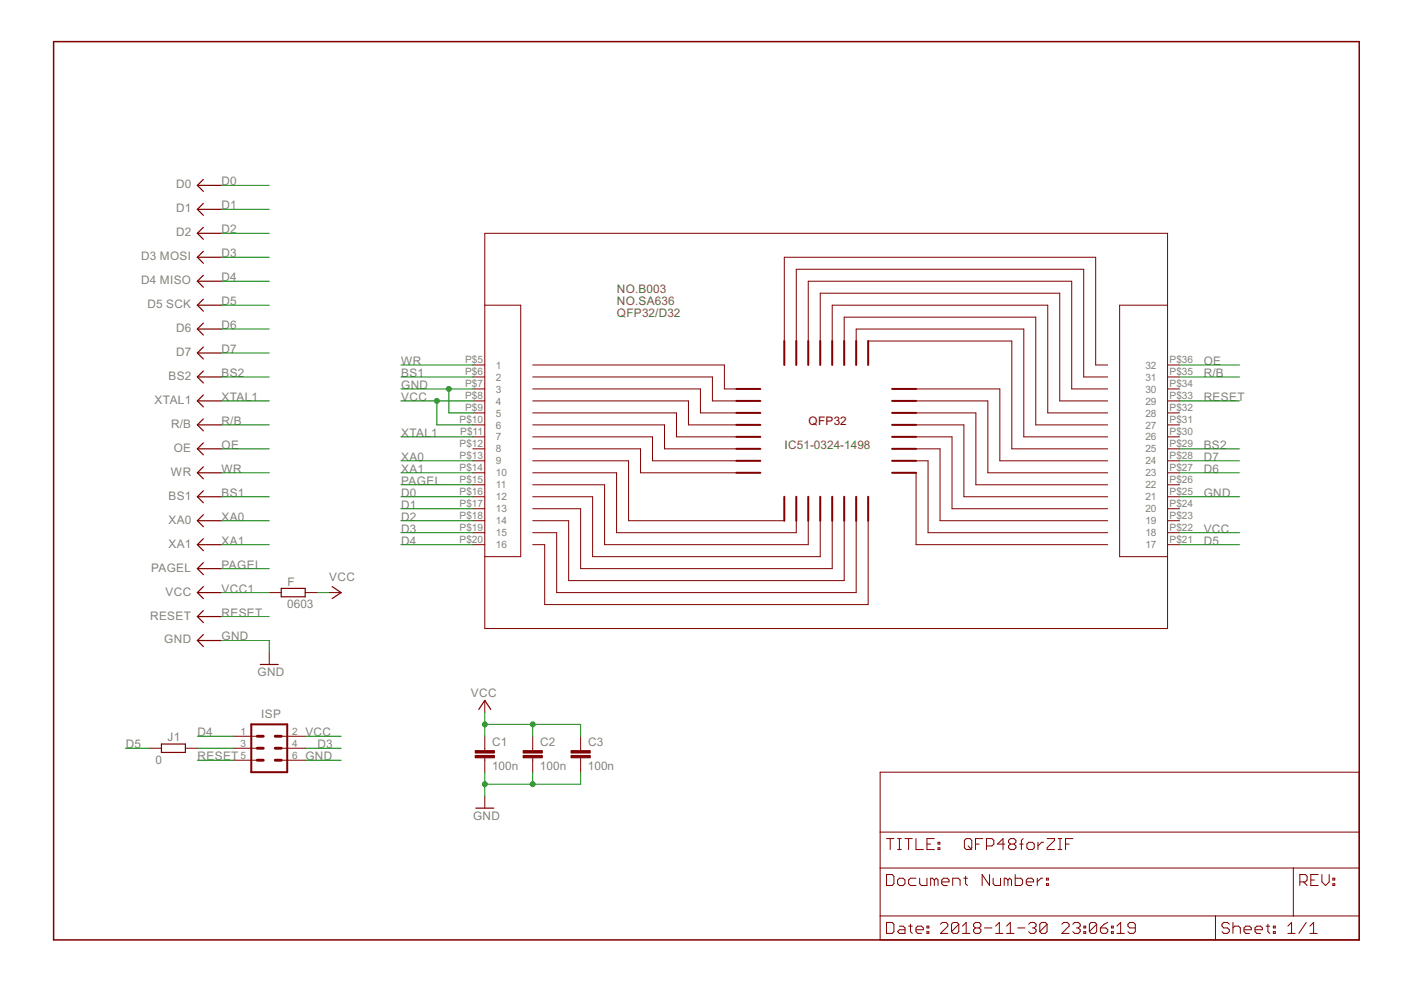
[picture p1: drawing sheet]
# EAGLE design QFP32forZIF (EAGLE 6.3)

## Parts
C1  100n  RCL_C-EUC0805  [RCL_C0805]
C2  100n  RCL_C-EUC0805  [RCL_C0805]
C3  100n  RCL_C-EUC0805  [RCL_C0805]
F  0603  RCL_R-EU_M0805  [RCL_M0805]
ISP  MA03-2  [MA03-2]
J1  0  R-EU_R1206W  [R1206W]
U$1  PROGRAMMER_P_AVR  [PROGRAMMER_P_AVR]
U$14  SA636-40  [ADAPTERQFP48FORZIF]

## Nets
BS1: U$1.BS1 U$14.P$6
BS2: U$1.BS2 U$14.P$29
D0: U$1.D0 U$14.P$16
D1: U$1.D1 U$14.P$17
D2: U$1.D2 U$14.P$18
D3: ISP.4 U$1.D3 U$14.P$19
D4: ISP.1 U$1.D4 U$14.P$20
D5: J1.1 U$1.D5 U$14.P$21
D6: U$1.D6 U$14.P$27
D7: U$1.D7 U$14.P$28
GND: C1.2 C2.2 C3.2 ISP.6 U$1.GND U$1.GND01(GND) U$1.GND2(GND) U$1.GND03(GND) U$1.GND04(GND) U$1.GND05(GND) U$1.GND06(GND) U$1.GND07(GND) U$1.GND08(GND) U$1.GND09(GND) U$1.GND10(GND) U$1.GND11(GND) U$1.GND12(GND) U$1.GND13(GND) U$1.GND14(GND) U$1.GND15(GND) U$1.GND16(GND) U$1.GND17(GND) U$1.GND18(GND) U$1.GND19(GND) U$1.GND20(GND) U$1.GND21(GND) U$1.GND22(GND) U$14.P$7 U$14.P$9 U$14.P$25
N$6: ISP.3 J1.2
OE: U$1.OE U$14.P$36
PAGEL: U$1.PAGEL U$14.P$15
R/B: U$1.RB U$14.P$35
RESET: ISP.5 U$1.RESET U$14.P$33
VCC: C1.1 C2.1 C3.1 F.2 ISP.2 U$14.P$8 U$14.P$10 U$14.P$22
VCC1: F.1 U$1.VCC
WR: U$1.WR U$14.P$5
XA0: U$1.XA0 U$14.P$13
XA1: U$1.XA1 U$14.P$14
XTAL1: U$1.XTAL1 U$14.P$11
Unconnected: U$14.P$12 U$14.P$23 U$14.P$24 U$14.P$26 U$14.P$30 U$14.P$31 U$14.P$32 U$14.P$34

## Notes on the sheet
- NO.B003
- NO.SA636
- QFP32/D32
- IC51-0324-1498
